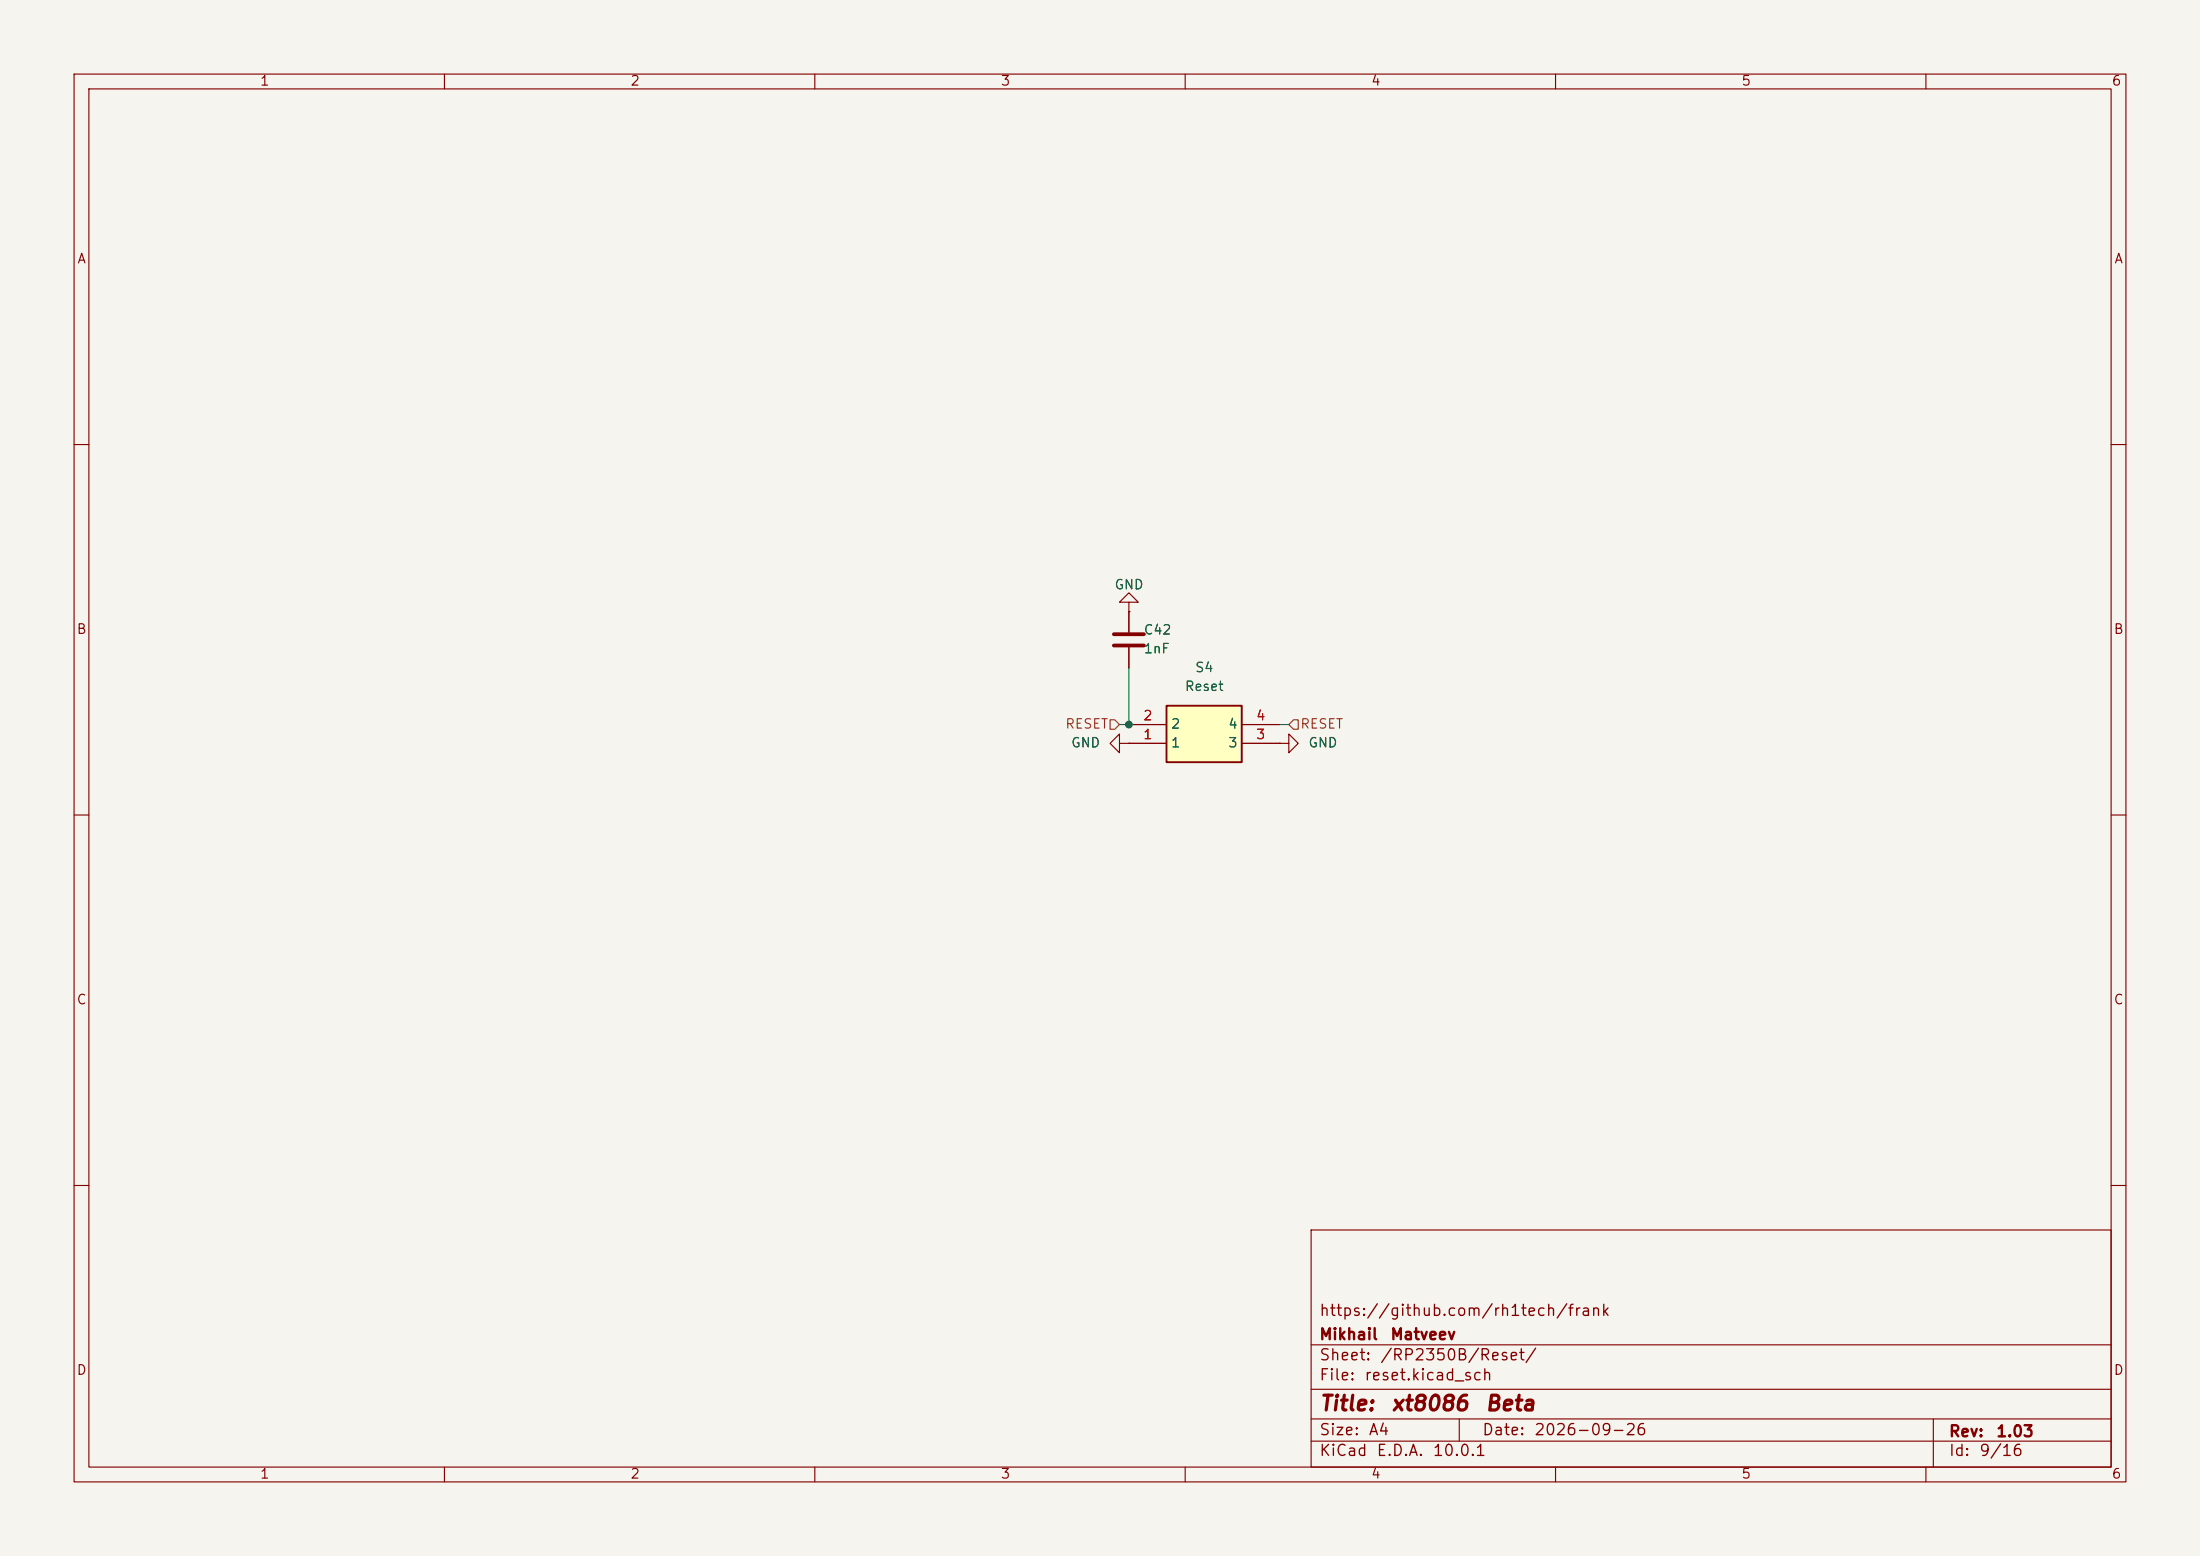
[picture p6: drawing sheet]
(kicad_sch
 (version 20260306)
 (generator "eeschema")
 (generator_version "10.0")
 (paper "A4")
 (title_block
  (title "${NAME} ${MODEL}")
  (date "${DATE}")
  (rev "${VERSION}")
  (company "Mikhail Matveev")
  (comment 1 "https://github.com/rh1tech/frank"))
 (lib_symbols
  (symbol "xt8086:C"
   (pin_numbers (hide yes))
   (pin_names
    (offset 0.254)) (exclude_from_sim no) (in_bom yes) (on_board yes)
   (in_pos_files yes)
   (duplicate_pin_numbers_are_jumpers no)
   (property "Reference" "C" (at 0.635 2.54 0) (show_name no) (do_not_autoplace no) (effects (font (size 1.27 1.27)) (justify left)))
   (property "Value" "C" (at 0.635 -2.54 0) (show_name no) (do_not_autoplace no) (effects (font (size 1.27 1.27)) (justify left)))
   (property "Footprint" "" (at 0.9652 -3.81 0) (show_name no) (do_not_autoplace no) (hide yes) (effects (font (size 1.27 1.27))))
   (property "Datasheet" "" (at 0 0 0) (show_name no) (do_not_autoplace no) (hide yes) (effects (font (size 1.27 1.27))))
   (property "Description" "Unpolarized capacitor" (at 0 0 0) (show_name no) (do_not_autoplace no) (hide yes) (effects (font (size 1.27 1.27))))
   (symbol "C_0_1"
    (polyline (pts (xy -2.032 0.762) (xy 2.032 0.762)) (stroke (width 0.508) (type default)) (fill (type none)))
    (polyline (pts (xy -2.032 -0.762) (xy 2.032 -0.762)) (stroke (width 0.508) (type default)) (fill (type none))))
   (symbol "C_1_1"
    (pin passive line (at 0 3.81 270) (length 2.794) (name "" (effects (font (size 1.27 1.27)))) (number "1" (effects (font (size 1.27 1.27)))))
    (pin passive line (at 0 -3.81 90) (length 2.794) (name "" (effects (font (size 1.27 1.27)))) (number "2" (effects (font (size 1.27 1.27))))))
   (embedded_fonts no))
  (symbol "xt8086:GND"
   (power global)
   (pin_numbers (hide yes))
   (pin_names
    (offset 0) (hide yes)) (exclude_from_sim no) (in_bom yes) (on_board yes)
   (in_pos_files yes)
   (duplicate_pin_numbers_are_jumpers no)
   (property "Reference" "#PWR" (at 0 -6.35 0) (show_name no) (do_not_autoplace no) (hide yes) (effects (font (size 1.27 1.27))))
   (property "Value" "GND" (at 0 -3.81 0) (show_name no) (do_not_autoplace no) (effects (font (size 1.27 1.27))))
   (property "Footprint" "" (at 0 0 0) (show_name no) (do_not_autoplace no) (hide yes) (effects (font (size 1.27 1.27))))
   (property "Datasheet" "" (at 0 0 0) (show_name no) (do_not_autoplace no) (hide yes) (effects (font (size 1.27 1.27))))
   (property "Description" "Power symbol creates a global label with name \"GND\" , ground" (at 0 0 0) (show_name no) (do_not_autoplace no) (hide yes) (effects (font (size 1.27 1.27))))
   (symbol "GND_0_1"
    (polyline (pts (xy 0 0) (xy 0 -1.27) (xy 1.27 -1.27) (xy 0 -2.54) (xy -1.27 -1.27) (xy 0 -1.27)) (stroke (width 0) (type default)) (fill (type none))))
   (symbol "GND_1_1"
    (pin power_in line (at 0 0 270) (length 0) (name "" (effects (font (size 1.27 1.27)))) (number "1" (effects (font (size 1.27 1.27))))))
   (embedded_fonts no))
  (symbol "xt8086:KMR221G_LFS" (exclude_from_sim no) (in_bom yes) (on_board yes)
   (in_pos_files yes)
   (duplicate_pin_numbers_are_jumpers no)
   (property "Reference" "S" (at 16.51 7.62 0) (show_name no) (do_not_autoplace no) (effects (font (size 1.27 1.27)) (justify left top)))
   (property "Value" "KMR221G_LFS" (at 16.51 5.08 0) (show_name no) (do_not_autoplace no) (effects (font (size 1.27 1.27)) (justify left top)))
   (property "Footprint" "xt8086:Button_SMD_3x4x2mm" (at 16.51 -94.92 0) (show_name no) (do_not_autoplace no) (hide yes) (effects (font (size 1.27 1.27)) (justify left top)))
   (property "Datasheet" "https://componentsearchengine.com/Datasheets/1/KMR221G LFS.pdf" (at 16.51 -194.92 0) (show_name no) (do_not_autoplace no) (hide yes) (effects (font (size 1.27 1.27)) (justify left top)))
   (property "Description" "C & K COMPONENTS - KMR221G LFS - SWITCH, SPST, 0.05A, 32VDC, SMD" (at 0 0 0) (show_name no) (do_not_autoplace no) (hide yes) (effects (font (size 1.27 1.27))))
   (property "Height" "" (at 16.51 -394.92 0) (show_name no) (do_not_autoplace no) (hide yes) (effects (font (size 1.27 1.27)) (justify left top)))
   (property "Mouser Part Number" "611-KMR221G-LFS" (at 16.51 -494.92 0) (show_name no) (do_not_autoplace no) (hide yes) (effects (font (size 1.27 1.27)) (justify left top)))
   (property "Mouser Price/Stock" "https://www.mouser.com/Search/Refine.aspx?Keyword=611-KMR221G-LFS" (at 16.51 -594.92 0) (show_name no) (do_not_autoplace no) (hide yes) (effects (font (size 1.27 1.27)) (justify left top)))
   (property "Manufacturer_Name" "C & K COMPONENTS" (at 16.51 -694.92 0) (show_name no) (do_not_autoplace no) (hide yes) (effects (font (size 1.27 1.27)) (justify left top)))
   (property "Manufacturer_Part_Number" "KMR221G LFS" (at 16.51 -794.92 0) (show_name no) (do_not_autoplace no) (hide yes) (effects (font (size 1.27 1.27)) (justify left top)))
   (symbol "KMR221G_LFS_1_1"
    (rectangle (start 5.08 2.54) (end 15.24 -5.08) (stroke (width 0.254) (type default)) (fill (type background)))
    (pin passive line (at 0 -2.54 0) (length 5.08) (name "1" (effects (font (size 1.27 1.27)))) (number "1" (effects (font (size 1.27 1.27)))))
    (pin passive line (at 0 0 0) (length 5.08) (name "2" (effects (font (size 1.27 1.27)))) (number "2" (effects (font (size 1.27 1.27)))))
    (pin passive line (at 20.32 -2.54 180) (length 5.08) (name "3" (effects (font (size 1.27 1.27)))) (number "3" (effects (font (size 1.27 1.27)))))
    (pin passive line (at 20.32 0 180) (length 5.08) (name "4" (effects (font (size 1.27 1.27)))) (number "4" (effects (font (size 1.27 1.27))))))
   (embedded_fonts no)))
 (junction
  (at 152.4 97.79)
  (diameter 0)
  (color 0 0 0 0))
 (wire
  (pts (xy 152.4 97.79) (xy 152.4 90.17))
  (stroke (width 0) (type default)))
 (wire
  (pts (xy 173.99 97.79) (xy 172.72 97.79))
  (stroke (width 0) (type default)))
 (wire
  (pts (xy 151.13 97.79) (xy 152.4 97.79))
  (stroke (width 0) (type default)))
 (hierarchical_label "RESET"
  (shape input)
  (at 173.99 97.79 0)
  (effects (font (size 1.27 1.27)) (justify left)))
 (hierarchical_label "RESET"
  (shape input)
  (at 151.13 97.79 180)
  (effects (font (size 1.27 1.27)) (justify right)))
 (symbol
  (lib_id "xt8086:C")
  (at 152.4 86.36 0)
  (unit 1)
  (body_style 1)
  (exclude_from_sim no)
  (in_bom yes)
  (on_board yes)
  (in_pos_files yes)
  (dnp no)
  (property "Reference" "C42" (at 154.305 85.09 0) (show_name no) (do_not_autoplace no) (effects (font (size 1.27 1.27)) (justify left)))
  (property "Value" "1nF" (at 154.305 87.63 0) (show_name no) (do_not_autoplace no) (effects (font (size 1.27 1.27)) (justify left)))
  (property "Footprint" "xt8086:C_0603_1608Metric" (at 152.4 86.36 0) (hide yes) (show_name no) (do_not_autoplace no) (effects (font (size 1.27 1.27))))
  (property "Datasheet" "" (at 152.4 86.36 0) (hide yes) (show_name no) (do_not_autoplace no) (effects (font (size 1.27 1.27))))
  (property "Description" "Unpolarized capacitor" (at 152.4 86.36 0) (hide yes) (show_name no) (do_not_autoplace no) (effects (font (size 1.27 1.27))))
  (property "LCSC" "C1588" (at 152.4 86.36 0) (hide yes) (show_name no) (do_not_autoplace no) (effects (font (size 1.27 1.27))))
  (pin "1")
  (pin "2"))
 (symbol
  (lib_id "xt8086:KMR221G_LFS")
  (at 152.4 97.79 0)
  (unit 1)
  (body_style 1)
  (exclude_from_sim no)
  (in_bom yes)
  (on_board yes)
  (in_pos_files yes)
  (dnp no)
  (fields_autoplaced yes)
  (property "Reference" "S4" (at 162.56 90.17 0) (show_name no) (do_not_autoplace no) (effects (font (size 1.27 1.27))))
  (property "Value" "Reset" (at 162.56 92.71 0) (show_name no) (do_not_autoplace no) (effects (font (size 1.27 1.27))))
  (property "Footprint" "xt8086:Button_SMD_3x4x2mm" (at 168.91 192.71 0) (hide yes) (show_name no) (do_not_autoplace no) (effects (font (size 1.27 1.27)) (justify left top)))
  (property "Datasheet" "https://www.littelfuse.com/assetdocs/littelfuse-ck-tactile-kmr2-series-datasheet?assetguid=f782bfc7-b600-4ab5-8c8d-a2a094a642e3" (at 168.91 292.71 0) (hide yes) (show_name no) (do_not_autoplace no) (effects (font (size 1.27 1.27)) (justify left top)))
  (property "Description" "C & K COMPONENTS - KMR221G LFS - SWITCH, SPST, 0.05A, 32VDC, SMD" (at 152.4 97.79 0) (hide yes) (show_name no) (do_not_autoplace no) (effects (font (size 1.27 1.27))))
  (property "LCSC" "C72443" (at 168.91 292.71 0) (hide yes) (show_name no) (do_not_autoplace no) (effects (font (size 1.27 1.27)) (justify left top)))
  (property "AliExpress" "https://www.aliexpress.com/item/1005007359248990.html" (at 152.4 97.79 0) (hide yes) (show_name no) (do_not_autoplace no) (effects (font (size 1.27 1.27))))
  (property "Sim.Device" "" (at 152.4 97.79 0) (show_name no) (do_not_autoplace no) (effects (font (size 1.27 1.27))))
  (property "Availability" "" (at 152.4 97.79 0) (show_name no) (do_not_autoplace no) (effects (font (size 1.27 1.27))))
  (property "Check_prices" "" (at 152.4 97.79 0) (show_name no) (do_not_autoplace no) (effects (font (size 1.27 1.27))))
  (property "Description_1" "" (at 152.4 97.79 0) (show_name no) (do_not_autoplace no) (effects (font (size 1.27 1.27))))
  (property "MF" "" (at 152.4 97.79 0) (show_name no) (do_not_autoplace no) (effects (font (size 1.27 1.27))))
  (property "MP" "" (at 152.4 97.79 0) (show_name no) (do_not_autoplace no) (effects (font (size 1.27 1.27))))
  (property "Package" "" (at 152.4 97.79 0) (show_name no) (do_not_autoplace no) (effects (font (size 1.27 1.27))))
  (property "Price" "" (at 152.4 97.79 0) (show_name no) (do_not_autoplace no) (effects (font (size 1.27 1.27))))
  (property "SnapEDA_Link" "" (at 152.4 97.79 0) (show_name no) (do_not_autoplace no) (effects (font (size 1.27 1.27))))
  (property "Height" "" (at 168.91 492.71 0) (hide yes) (show_name no) (do_not_autoplace no) (effects (font (size 1.27 1.27)) (justify left top)))
  (property "Mouser Part Number" "611-KMR221G-LFS" (at 168.91 592.71 0) (hide yes) (show_name no) (do_not_autoplace no) (effects (font (size 1.27 1.27)) (justify left top)))
  (property "Mouser Price/Stock" "https://www.mouser.com/Search/Refine.aspx?Keyword=611-KMR221G-LFS" (at 168.91 692.71 0) (hide yes) (show_name no) (do_not_autoplace no) (effects (font (size 1.27 1.27)) (justify left top)))
  (property "Manufacturer_Name" "C & K COMPONENTS" (at 168.91 792.71 0) (hide yes) (show_name no) (do_not_autoplace no) (effects (font (size 1.27 1.27)) (justify left top)))
  (property "Manufacturer_Part_Number" "KMR221G LFS" (at 168.91 892.71 0) (hide yes) (show_name no) (do_not_autoplace no) (effects (font (size 1.27 1.27)) (justify left top)))
  (pin "1")
  (pin "2")
  (pin "3")
  (pin "4"))
 (symbol
  (lib_id "xt8086:GND")
  (at 152.4 100.33 270)
  (unit 1)
  (body_style 1)
  (exclude_from_sim no)
  (in_bom yes)
  (on_board yes)
  (in_pos_files yes)
  (dnp no)
  (property "Reference" "#PWR0102" (at 146.05 100.33 0) (hide yes) (show_name no) (do_not_autoplace no) (effects (font (size 1.27 1.27))))
  (property "Value" "GND" (at 148.59 100.3299 90) (show_name no) (do_not_autoplace no) (effects (font (size 1.27 1.27)) (justify right)))
  (property "Footprint" "" (at 152.4 100.33 0) (hide yes) (show_name no) (do_not_autoplace no) (effects (font (size 1.27 1.27))))
  (property "Datasheet" "" (at 152.4 100.33 0) (hide yes) (show_name no) (do_not_autoplace no) (effects (font (size 1.27 1.27))))
  (property "Description" "Power symbol creates a global label with name \"GND\" , ground" (at 152.4 100.33 0) (hide yes) (show_name no) (do_not_autoplace no) (effects (font (size 1.27 1.27))))
  (pin "1"))
 (symbol
  (lib_id "xt8086:GND")
  (at 172.72 100.33 90)
  (unit 1)
  (body_style 1)
  (exclude_from_sim no)
  (in_bom yes)
  (on_board yes)
  (in_pos_files yes)
  (dnp no)
  (property "Reference" "#PWR0103" (at 179.07 100.33 0) (hide yes) (show_name no) (do_not_autoplace no) (effects (font (size 1.27 1.27))))
  (property "Value" "GND" (at 176.53 100.3301 90) (show_name no) (do_not_autoplace no) (effects (font (size 1.27 1.27)) (justify right)))
  (property "Footprint" "" (at 172.72 100.33 0) (hide yes) (show_name no) (do_not_autoplace no) (effects (font (size 1.27 1.27))))
  (property "Datasheet" "" (at 172.72 100.33 0) (hide yes) (show_name no) (do_not_autoplace no) (effects (font (size 1.27 1.27))))
  (property "Description" "Power symbol creates a global label with name \"GND\" , ground" (at 172.72 100.33 0) (hide yes) (show_name no) (do_not_autoplace no) (effects (font (size 1.27 1.27))))
  (pin "1"))
 (symbol
  (lib_id "xt8086:GND")
  (at 152.4 82.55 180)
  (unit 1)
  (body_style 1)
  (exclude_from_sim no)
  (in_bom yes)
  (on_board yes)
  (in_pos_files no)
  (dnp no)
  (fields_autoplaced yes)
  (property "Reference" "#PWR0101" (at 152.4 78.74 0) (hide yes) (show_name no) (do_not_autoplace no) (effects (font (size 1.27 1.27))))
  (property "Value" "GND" (at 152.4 78.994 0) (show_name no) (do_not_autoplace no) (effects (font (size 1.27 1.27))))
  (property "Footprint" "" (at 152.4 82.55 0) (hide yes) (show_name no) (do_not_autoplace no) (effects (font (size 1.27 1.27))))
  (property "Datasheet" "" (at 152.4 82.55 0) (hide yes) (show_name no) (do_not_autoplace no) (effects (font (size 1.27 1.27))))
  (property "Description" "Power symbol creates a global label with name \"GND\" , ground" (at 152.4 82.55 0) (hide yes) (show_name no) (do_not_autoplace no) (effects (font (size 1.27 1.27))))
  (pin "1")))
